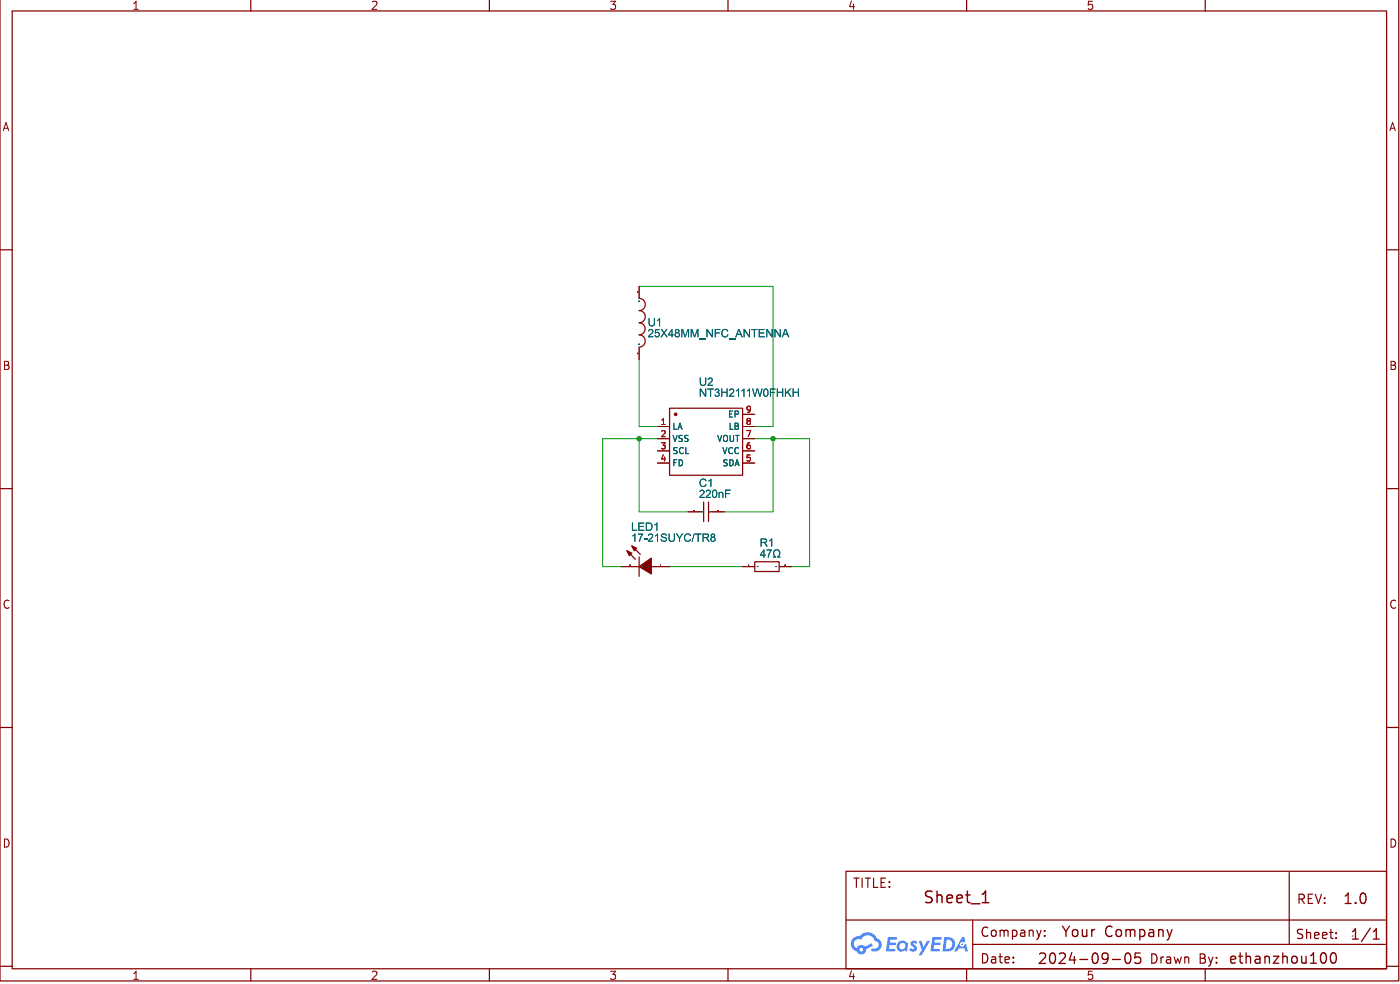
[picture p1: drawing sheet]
<svg xmlns="http://www.w3.org/2000/svg" width="292mm" height="205mm" viewBox="0 0 292 205" stroke-linecap="round" stroke-linejoin="round" font-family="sans-serif">
<path d="M133.3 62.2a1.27 1.27 0 0 1 1.3 1.3 1.27 1.27 0 0 1-1.3 1.2 1.27 1.27 0 0 1 1.3 1.3 1.27 1.27 0 0 1-1.3 1.3 1.26 1.26 0 0 1 1.3 1.2 1.26 1.26 0 0 1-1.3 1.3 1.27 1.27 0 0 1 1.3 1.3 1.27 1.27 0 0 1-1.3 1.2M146 106.7h.8M146.8 104.6v4.1M147.8 106.7h.8M147.8 104.6v4.1" fill="none" stroke="#840000" stroke-width=".25"/>
<path d="M133.3 59.7v2.5M133.3 72.4v2.5M143.5 106.7h2.5M148.6 106.7h2.5" fill="none" stroke="#840000" stroke-width=".21"/>
<path d="M133.3 62.8h.1M133.3 62.8v.1M133.3 71.8h.1M133.4 62.8h.1M133.4 71.8h.1M133.4 71.8h-.1M146.7 106.7h.1M148 106.7h.1" fill="none" stroke="#006464" stroke-width=".21"/>
<path d="M133.1 60.9h.1M133.1 73.7h.1M133.1 61h.1M133.1 60.9v.1M144.8 106.4h.1M149.9 106.4h.1" fill="none" stroke="#a90000" stroke-width=".21"/>
<g fill="#58f">
<path d="M191.7 196.1h.5l.5 1.3 .8-1.3h.6l-1.8 3h-.6l.6-1.1z"/>
<path d="M200.7 195.3h.5l.2 .9-.4 .3h-.6l-.2 .2 .1 .3 .2 .3h.3l.8-.6 .4 1.6h-.6l-.1-.6h-1.3l-.3 .6h-.6z"/>
<path d="M197 195.3l1.4 .1 .7 .7 .2 .5-.1 .6-.2 .6-.5 .3-1.9 .2 .1-.5 1.4-.1 .4-.3 .2-.5v-.4l-.3-.4-.9-.2-.2 1.9h-.6z"/>
<path d="M185.3 195.3h1.6l.3 .2-.2 .3-1.2 .1-.1 .6h1.1l.2 .3-.3 .2h-1.1l-.1 .8h1.2l.1 .2-.1 .3h-1.9z"/>
<path d="M194.5 195.3h1.7l.2 .2-.1 .3-1.3 .1v.6h1.1l.2 .3-.3 .2h-1.1l-.1 .8h1.1l.2 .3-.1 .2h-1.9z"/>
<path d="M187.4 196.4l1-.4 1 .5-.1 1.8-.5-.2-.5 .2-.4 .1-.5-.3-.3-.8h.5l.2 .4 .5 .2 .4-.2 .2-.5-.2-.5-.4-.1-.5 .2-.2 .5h-.5z"/>
<path d="M190.1 196.3l.7-.2 .6 .3-.3 .4-.3-.2h-.3l.8 .9v.5l-.4 .3h-.7l-.5-.3 .3-.4 .4 .3 .4-.2-.8-.8z"/>
<path d="M178 195.6l.6-.4 .8-.1 .9-.6 .7-.2 1.2 .4 .7 .8a1.43 1.43 0 0 1 1.1 1.5 1.43 1.43 0 0 1-1.4 1.3h-.6l-.2-.4 .2-.2h.7l.5-.3 .1-.5-.2-.5-.6-.2-.4-.8-.7-.4h-.9l-.6 .5a.42 .42 0 0 1-.7 .2l-.6 .2-.4 .4-.1 .6 .3 .5a.3 .3 0 0 0 .4 .2 .3 .3 0 0 0 .2-.3l.8-.3 .7 .3 1.3-.7 .3 .5-1.4 .8-.1 .5-.3 .4-.5 .1h-.5l-.6-.6-.6-.3h1.2l.1 .2 .3 .1 .3-.1 .1-.4-.4-.2-.3 .1-.1 .3h-1.2l-.2-.2-.3-.6-.1-.6 .1-.5z"/>
<circle cx="200.7" cy="196.8" r=".19"/>
</g>
<g fill="none" stroke="#840000" stroke-width=".25">
<path d="M0 -.1v204.6h291.8v-204.5M52.3 0v2.3M102.1 0v2.3M151.9 0v2.3M201.7 0v2.3M251.5 0v2.3M2.5 2.3h286.8v199.6h-286.8zM0 52.1h2.5M289.3 52.1h2.5M0 101.9h2.5M130.8 114.8l1.8 1.8M131.8 113.8l1.8 1.8"/>
<path d="M133.3 116.1v4M157.5 117.1h5.1v2h-5.1zM289.3 101.9h2.5M0 151.6h2.5M289.3 151.6h2.5M176.5 181.6h112.8v20.3h-112.8zM176.5 191.8h112.6M202.9 196.9h86.2M202.9 191.8v10.1M269 181.9v15M0 201.4h2.5M52.3 201.9v2.6"/>
<path d="M102.1 201.9v2.6M151.9 201.9v2.6M201.7 201.9v2.6M251.5 201.9v2.6M289.3 201.4h2.5"/>
</g>
<path d="M232.1 200h1.7M234.9 198.9a.52 .52 0 0 1 .5-.2 .52 .52 0 0 1 .4 .4 1.12 1.12 0 0 1-.6 1.7 1.32 1.32 0 0 1-.3-1.9zM237.9 198.6h-1l-.1 1.1 .3-.2 .7 .1 .2 .3-.1 .7-.3 .2h-.5l-.3-.2M244.5 193.8l-.5 1.4M276.2 198.6a1.36 1.36 0 0 1 0 2.2M277.8 198.8a.52 .52 0 0 1 .5-.2 .52 .52 0 0 1 .4 .4 1.12 1.12 0 0 1-.6 1.8 1.32 1.32 0 0 1-.3-2zM286.5 195.7h1.3M286.5 194.2l.7-.6v2.1" fill="none" stroke="#840000" stroke-width=".27"/>
<path d="M211.4 199.5v.2M218 195v.2M218 194v.2M278.8 195.4v.2M278.8 194.4v.2M211.4 200.5v.2" fill="none" stroke="#840000" stroke-width=".24"/>
<path d="M204.9 188.2h1.4M205.4 186.1l.2-.4v2.5" fill="none" stroke="#840000" stroke-width=".3"/>
<g fill="#840000" stroke="#840000" stroke-width=".25">
<path d="M130.8 114.8l1 .5-.5 .5z"/>
<path d="M131.8 113.8l1 .5-.5 .5z"/>
<path d="M133.3 118.1l2.6-1.8v3.3z"/>
</g>
<path d="M129.5 118.1h3.8M135.9 118.1h3.8M154.9 118.1h2.6M162.6 118.1h2.5" fill="none" stroke="#840000" stroke-width=".21"/>
<path d="M134 118.1h.1M135.3 118.1h.1M158.1 118.1h.1M161.9 118.1h.1" fill="none" stroke="#006464" stroke-width=".21"/>
<path d="M131.4 117.8h.1M137.8 117.8h.1M156.2 117.8h.1M163.8 117.8h.1" fill="none" stroke="#a90000" stroke-width=".21"/>
<g fill="#006464">
<path d="M159.3 114.5h.2v1.1h.2v.2h-.2v.4h-.2v-.4h-.7v-.2h.7v-.7l-.5 .7h-.2z"/>
<path d="M159.9 114.5h1.2l-.7 1.7h-.2l.1-.4 .5-1.1h-.9z"/>
<path d="M161.5 114.7a.81 .81 0 0 1 1.2 .2 .81 .81 0 0 1-.3 1.1h.4v.2h-.6v-.2a.61 .61 0 0 0 .4-.9 .61 .61 0 0 0-1-.1v.6l.3 .4v.2h-.6v-.2h.3a.91 .91 0 0 1-.1-1.3z"/>
</g>
<path d="M139.7 85.1h15.2v14h-15.2z" fill="none" stroke="#840000" stroke-width=".25"/>
<circle cx="141" cy="86.4" r=".25" fill="#840000" stroke="#840000" stroke-width=".25"/>
<g fill="none" stroke="#840000" stroke-width=".21">
<path d="M133.3 59.7v2.5M133.3 72.4v2.5M137.2 88.9h2.5M137.2 91.4h2.5M137.2 94h2.5M137.2 96.5h2.5M154.9 88.9h2.6M154.9 91.4h2.6M154.9 94h2.6M154.9 96.5h2.6M154.9 86.4h2.6M129.5 118.1h3.8"/>
<path d="M135.9 118.1h3.8M143.5 106.7h2.5M148.6 106.7h2.5"/>
</g>
<path d="M133.3 59.7h28v29.2h-3.8M133.3 74.9v14h3.9M133.3 91.4v15.3h10.2M137.2 91.4h-11.5v26.7h3.8M157.5 91.4h11.4v26.7h-3.8M161.3 91.4v15.3h-10.2M139.7 118.1h15.2" fill="none" stroke="#009600" stroke-width=".21"/>
<path d="M133.3 62.8h.1M133.3 62.8v.1M133.3 71.8h.1M133.4 62.8h.1M133.4 71.8h.1M133.4 71.8h-.1M134 118.1h.1M135.3 118.1h.1M146.7 106.7h.1M148 106.7h.1" fill="none" stroke="#006464" stroke-width=".21"/>
<path d="M133.1 60.9h.1M133.1 73.7h.1M133.1 61h.1M133.1 60.9v.1M131.4 117.8h.1M137.8 117.8h.1M144.8 106.4h.1M149.9 106.4h.1" fill="none" stroke="#a90000" stroke-width=".21"/>
<g fill="#006464">
<path d="M159.3 114.5h.2v1.1h.2v.2h-.2v.4h-.2v-.4h-.7v-.2h.7v-.7l-.5 .7h-.2z"/>
<path d="M159.9 114.5h1.2l-.7 1.7h-.2l.1-.4 .5-1.1h-.9z"/>
<path d="M161.5 114.7a.81 .81 0 0 1 1.2 .2 .81 .81 0 0 1-.3 1.1h.4v.2h-.6v-.2a.61 .61 0 0 0 .4-.9 .61 .61 0 0 0-1-.1v.6l.3 .4v.2h-.6v-.2h.3a.91 .91 0 0 1-.1-1.3z"/>
</g>
<path d="M137.2 88.9h2.5M137.2 91.4h2.5M137.2 94h2.5M137.2 96.5h2.5M154.9 88.9h2.6M154.9 91.4h2.6M154.9 94h2.6M154.9 96.5h2.6M154.9 86.4h2.6M154.9 118.1h2.6M162.6 118.1h2.5" fill="none" stroke="#840000" stroke-width=".21"/>
<path d="M158.1 118.1h.1M161.9 118.1h.1" fill="none" stroke="#006464" stroke-width=".21"/>
<path d="M156.2 117.8h.1M163.8 117.8h.1" fill="none" stroke="#a90000" stroke-width=".21"/>
<g fill="#009600" stroke="#009600" stroke-width=".21">
<circle cx="133.3" cy="91.4" r=".46"/>
<circle cx="161.3" cy="91.4" r=".46"/>
</g>
<text font-size="3.4" fill="#840000" x="192.4" y="188.7">Sheet_1</text>
<g font-size="3" fill="#840000">
<text x="280.1" y="188.8">1.0</text>
<text x="221.3" y="195.7">Your</text>
<text x="230.5" y="195.7">Company</text>
<text x="281.6" y="196.2">1/1</text>
<text x="216.3" y="201.3">2024-09-05</text>
<text x="256.2" y="201.3">ethanzhou100</text>
</g>
<g font-size="2.7" fill="#840000">
<text x="177.8" y="185.4">TITLE:</text>
<text x="270.4" y="188.8">REV:</text>
<text x="204.4" y="195.6">Company:</text>
<text x="270.2" y="196.1">Sheet:</text>
<text x="204.4" y="201.2">Date:</text>
<text x="239.7" y="201.2">Drawn</text>
<text x="250.1" y="201.2">By:</text>
</g>
<g font-size="2.4" fill="#840000">
<text x="27.4" y="2.3">1</text>
<text x="77.2" y="2.3">2</text>
<text x="127" y="2.3">3</text>
<text x="176.8" y="2.3">4</text>
<text x="226.6" y="2.3">5</text>
<text x=".4" y="27.6">A</text>
<text x="289.7" y="27.6">A</text>
<text x=".4" y="77.4">B</text>
<text x="289.7" y="77.4">B</text>
<text x=".4" y="127.2">C</text>
<text x="289.7" y="127.2">C</text>
<text x=".4" y="177">D</text>
<text x="289.7" y="177">D</text>
<text x="27.4" y="204.5">1</text>
<text x="77.2" y="204.5">2</text>
<text x="127" y="204.5">3</text>
<text x="176.8" y="204.5">4</text>
<text x="226.6" y="204.5">5</text>
</g>
<g font-size="2.4" fill="#006464">
<text x="135.1" y="68.6">U1</text>
<text x="135.1" y="70.9">25X48MM_NFC_ANTENNA</text>
<text x="145.8" y="81">U2</text>
<text x="145.8" y="83.3">NT3H2111W0FHKH</text>
<text x="145.8" y="102.1">C1</text>
<text x="145.8" y="104.4">220nF</text>
<text x="131.7" y="111.3">LED1</text>
<text x="131.7" y="113.6">17-21SUYC/TR8</text>
<text x="158.5" y="114.6">R1</text>
</g>
<g font-size="1.8" fill="#a90000">
<text x="137.7" y="88.6">1</text>
<text x="155.5" y="88.6">8</text>
<text x="155.5" y="86.1">9</text>
<text x="137.7" y="91.2">2</text>
<text x="137.7" y="93.7">3</text>
<text x="155.5" y="93.7">6</text>
<text x="155.5" y="91.2">7</text>
<text x="137.7" y="96.3">4</text>
<text x="155.5" y="96.3">5</text>
</g>
<g font-size="1.8" fill="#006464">
<text x="140.2" y="89.8">LA</text>
<text x="151.8" y="87.2">EP</text>
<text x="151.9" y="89.8">LB</text>
<text x="140.2" y="92.3">VSS</text>
<text x="140.2" y="94.8">SCL</text>
<text x="149.5" y="92.3">VOUT</text>
<text x="150.6" y="94.8">VCC</text>
<text x="140.2" y="97.4">FD</text>
<text x="150.7" y="97.4">SDA</text>
</g>
</svg>
